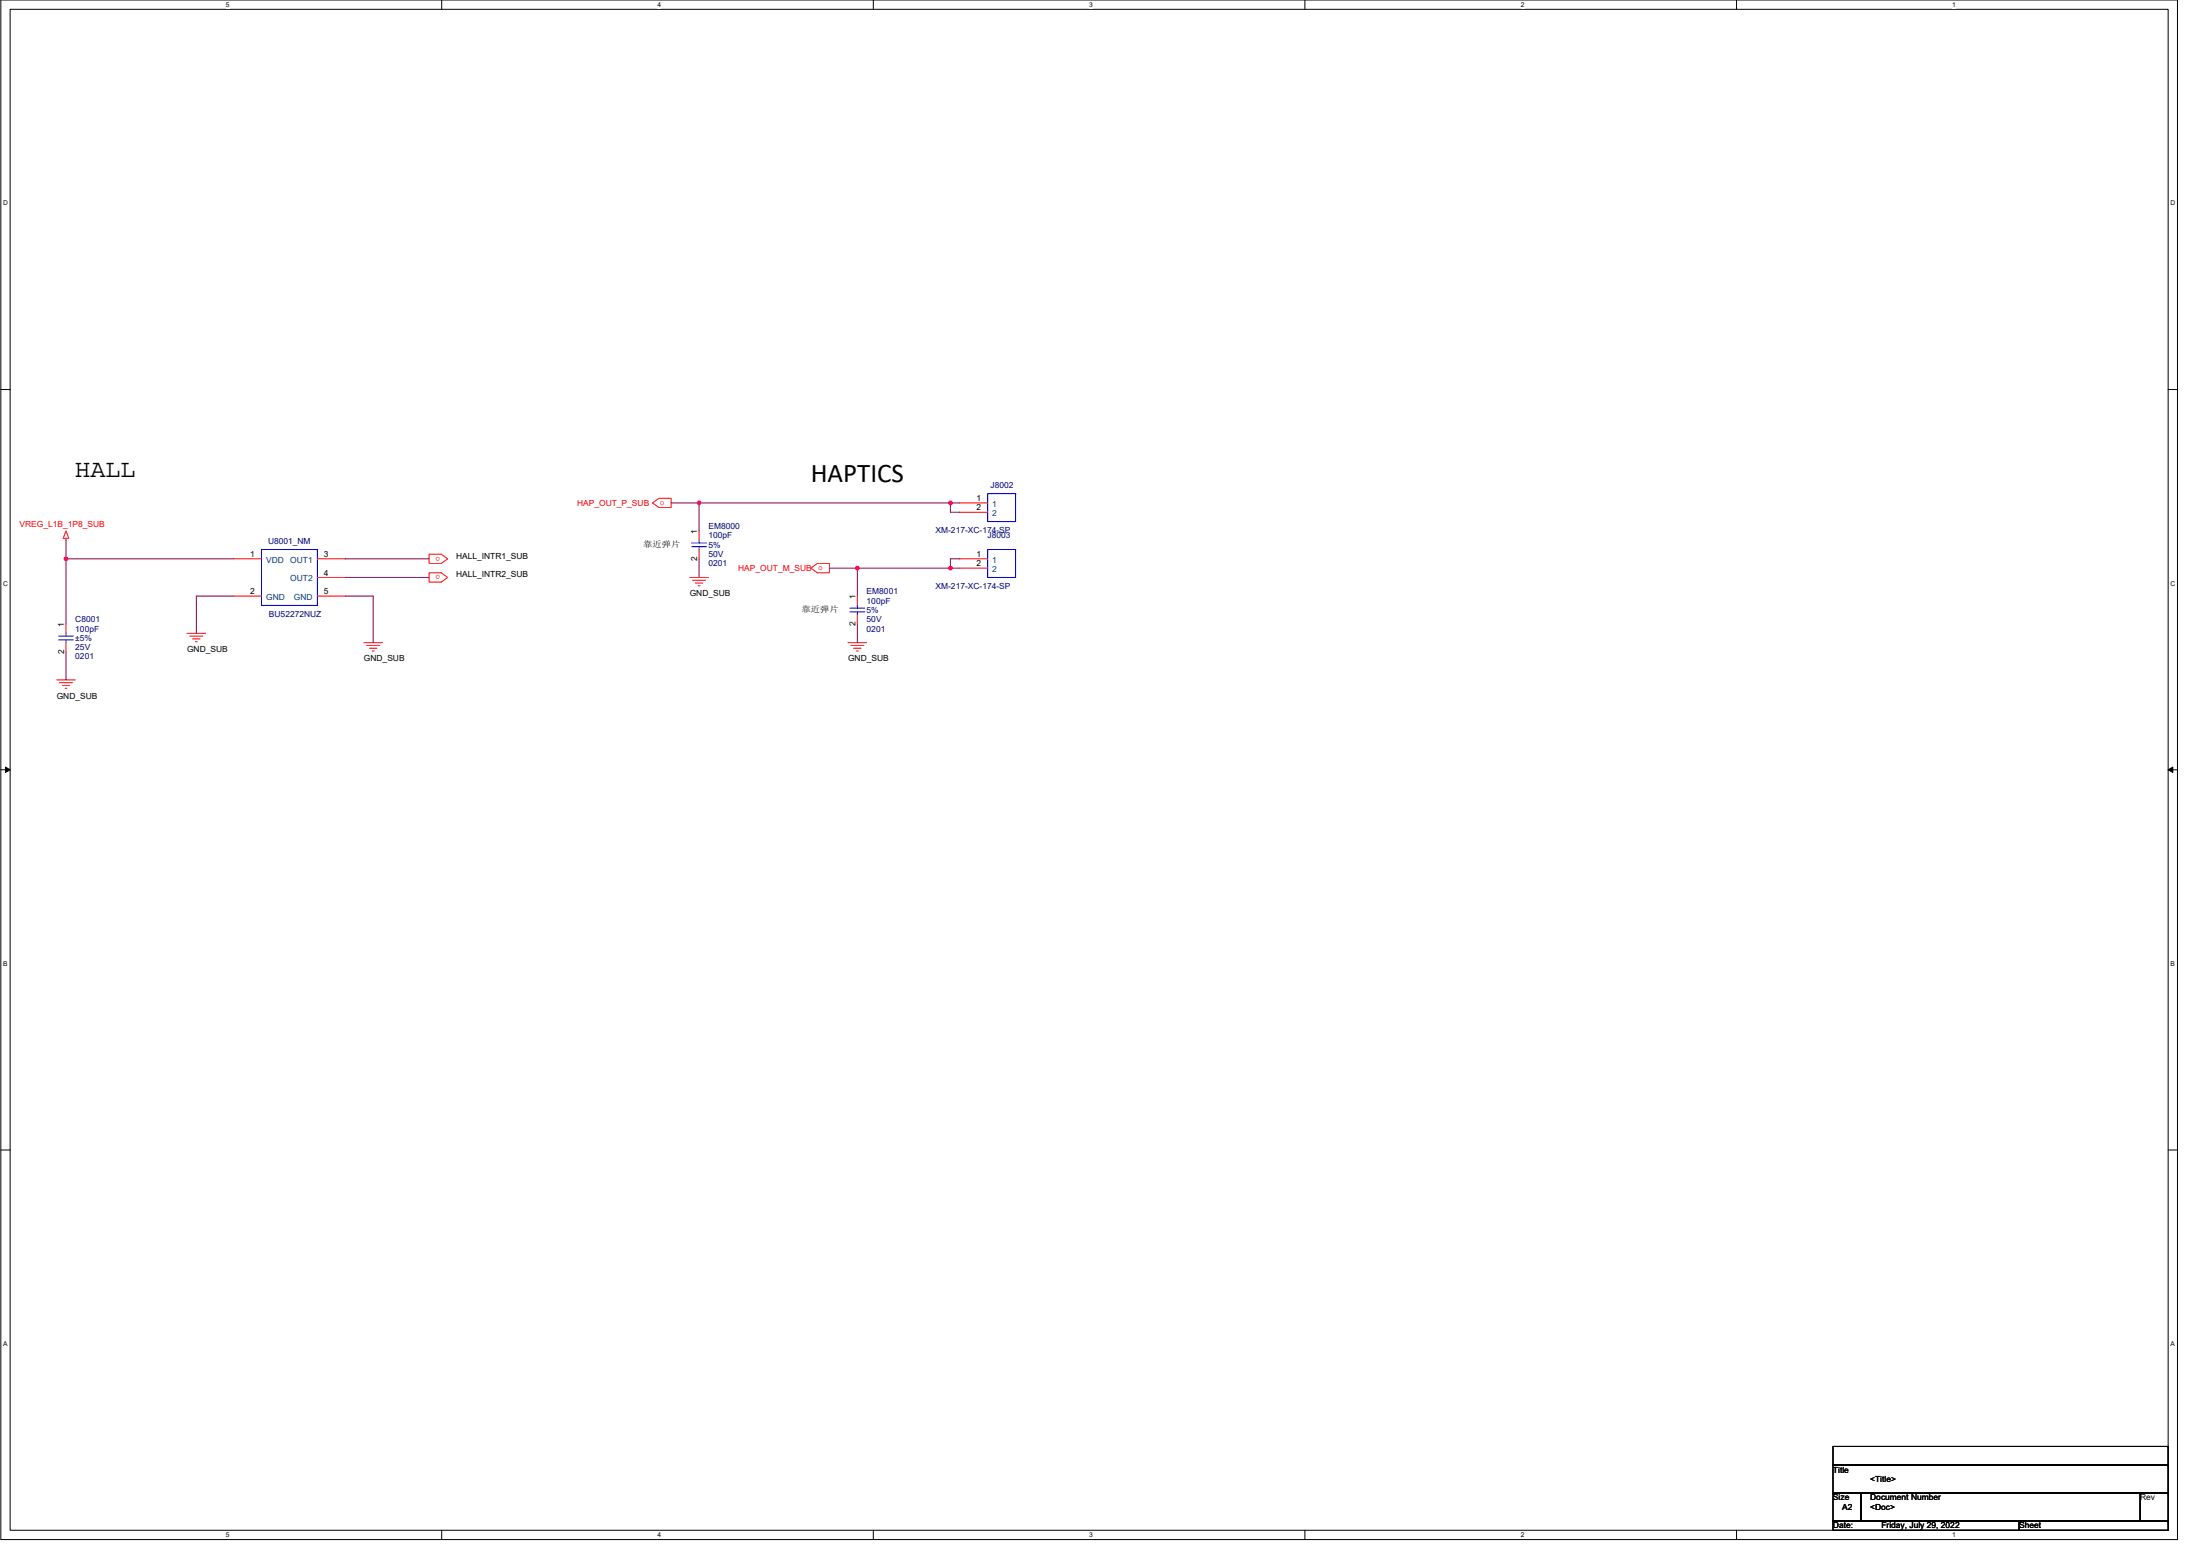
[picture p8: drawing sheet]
<svg xmlns="http://www.w3.org/2000/svg" width="420mm" height="297mm" viewBox="0 0 420 297" stroke-linecap="round" stroke-linejoin="round" font-family="sans-serif">
<path d="M.2 0h415.7v293.9h-415.7zM1.9 1.8h412.2v290.3h-412.2z" fill="none" stroke="#000" stroke-width=".19"/>
<g fill="#fff">
<path d="M43.1 .2h.8v1.4h-.8z"/>
<path d="M43.1 292.3h.8v1.4h-.8z"/>
</g>
<path d="M84.4 0v1.8M84.4 292.1v1.8" fill="none" stroke="#000" stroke-width=".19"/>
<g fill="#fff">
<path d="M125.6 .2h.7v1.4h-.7z"/>
<path d="M125.6 292.3h.7v1.4h-.7z"/>
</g>
<path d="M166.8 0v1.8M166.8 292.1v1.8" fill="none" stroke="#000" stroke-width=".19"/>
<g fill="#fff">
<path d="M208 .2h.7v1.4h-.7z"/>
<path d="M208 292.3h.7v1.4h-.7z"/>
</g>
<path d="M249.2 0v1.8M249.2 292.1v1.8" fill="none" stroke="#000" stroke-width=".19"/>
<g fill="#fff">
<path d="M290.4 .2h.7v1.4h-.7z"/>
<path d="M290.4 292.3h.7v1.4h-.7z"/>
</g>
<path d="M331.6 0v1.8M331.6 292.1v1.8" fill="none" stroke="#000" stroke-width=".19"/>
<g fill="#fff">
<path d="M372.9 .2h.7v1.4h-.7z"/>
<path d="M372.9 292.3h.7v1.4h-.7z"/>
<path d="M.6 38.1h.9v1.4h-.9z"/>
<path d="M414.5 38.1h.9v1.4h-.9z"/>
<path d="M.6 110.7h.9v1.4h-.9z"/>
<path d="M414.5 110.7h.9v1.4h-.9z"/>
</g>
<path d="M.2 74.4h1.7M414.1 74.4h1.8" fill="none" stroke="#000" stroke-width=".19"/>
<g fill="#fff">
<path d="M.6 183.2h.9v1.5h-.9z"/>
<path d="M414.5 183.2h.9v1.5h-.9z"/>
</g>
<path d="M.2 147h1.7M414.1 147h1.8" fill="none" stroke="#000" stroke-width=".19"/>
<path d="M1 146.4l.9 .6-.9 .5zM414.1 147l.9-.6v1.1z" fill="#000" stroke="#000" stroke-width=".19"/>
<g fill="#fff">
<path d="M.6 255.8h.9v1.5h-.9z"/>
<path d="M414.5 255.8h.9v1.5h-.9z"/>
</g>
<g fill="none" stroke="#000" stroke-width=".19">
<path d="M.2 219.5h1.7M414.1 219.5h1.8M350.1 276.1h64v3.6h-64zM350.1 279.7h64v5.3h-64zM414.1 276.1h.1M414.1 279.7h.1M350.1 285h5.3v5.3h-5.3zM350.1 290.3h35.5v1.8h-35.5zM355.4 285h.1M355.4 285h53.3v5.3h-53.3zM385.6 290.3h.1M385.6 290.3h28.5v1.8h-28.5z"/>
<path d="M408.7 285h.1M408.7 285h5.4v5.3h-5.4zM414.1 285h.1M414.1 290.3h.1"/>
</g>
<g fill="none" stroke="#f00" stroke-width=".19">
<path d="M124.6 96l1.3-.9h2.3v1.8h-2.3zM183.3 96h5.3M183.3 97.8h5.3M12.6 102.8v.3M12.6 119.1v1.8M12.6 101.3l.5 1.5h-1zM44.6 106.7h5.3M44.6 113.8h5.3M60.6 110.2h5.3M60.6 106.7h5.3M60.6 113.8h5.3M81.9 105.8h2.4l1.2 .9-1.2 .9h-2.4z"/>
<path d="M81.9 109.3h2.4l1.2 .9-1.2 .9h-2.4zM131.7 110.2h3.6M132.3 110.8h2.5M132.8 111.3h1.4M133.3 111.8h.4M133.5 101.3v1.8M133.5 104.9v1.8M154.8 108.5l1.3-.9h2.3v1.7h-2.3zM163.7 113.8v1.8M163.7 117.3v1.8M183.3 106.7h5.3M183.3 108.5h5.3"/>
<path d="M10.8 129.8h3.6M11.4 130.3h2.4M11.9 130.9h1.4M12.4 131.4h.4M12.6 122.7v1.8M35.7 120.9h3.6M36.3 121.4h2.4M36.8 122h1.4M37.3 122.5h.4M69.5 122.7h3.6M70 123.2h2.5M70.6 123.7h1.4"/>
<path d="M71.1 124.3h.4M162 122.7h3.5M162.5 123.2h2.5M163 123.7h1.4M163.6 124.3h.3"/>
</g>
<g fill="none" stroke="#00f" stroke-width=".19">
<path d="M188.6 94.2h5.4v5.4h-5.4zM194 94.2h.1M49.9 104.9h10.7v10.7h-10.7zM60.6 104.9h.1M132.1 103.7h2.8M132.1 104.4h2.8M133.5 103.1v.6M133.5 104.4v.5M162.3 116.1h2.9M162.3 116.8h2.9M163.7 115.6v.5M163.7 116.8v.5"/>
<path d="M188.6 104.9h5.4v5.3h-5.4zM194 104.9h.1M11.2 121.4h2.8M11.2 122.1h2.8M12.6 120.9v.5M12.6 122.1v.6"/>
</g>
<g fill="none" stroke="#800040" stroke-width=".19">
<path d="M128.2 96h5.3M181.5 96h-48v5.3M183.3 96h-1.8v1.8h1.8M12.6 106.7h32M12.6 103.1v3.6M12.6 106.7v12.4M44.6 113.8h-7.1v7.1M65.9 106.7h16M65.9 110.2h16M65.9 113.8h5.4v8.9M133.5 106.7v3.5M158.4 108.5h23.1"/>
<path d="M163.7 108.5v5.3M163.7 119.1v3.6M181.5 108.5h1.8M183.3 106.7h-1.8v1.8M12.6 124.5v5.3"/>
</g>
<g fill="#f0f" stroke="#f0f" stroke-width=".19">
<circle cx="12.6" cy="106.7" r=".35"/>
<circle cx="133.5" cy="96" r=".35"/>
<circle cx="181.5" cy="96" r=".35"/>
<circle cx="163.7" cy="108.5" r=".35"/>
<circle cx="181.5" cy="108.5" r=".35"/>
</g>
<text font-size="5.2" x="154.8" y="92">HAPTICS</text>
<text font-size="4.8" x="14.4" y="91.1">HALL</text>
<g font-size="1.6">
<text x="186.5" y="95.6">1</text>
<text x="133.1" y="101.9" transform="rotate(-90 133.1 101.9)">1</text>
<text x="186.5" y="97.4">2</text>
<text x="47.8" y="106.3">1</text>
<text x="61.9" y="106.3">3</text>
<text x="87.1" y="106.7">HALL_INTR1_SUB</text>
<text x="122.8" y="104.4">靠近弹片</text>
<text x="133.1" y="107" transform="rotate(-90 133.1 107)">2</text>
<text x="186.5" y="106.3">1</text>
<text x="47.8" y="113.4">2</text>
<text x="61.9" y="109.9">4</text>
<text x="61.9" y="113.4">5</text>
<text x="87.1" y="110.2">HALL_INTR2_SUB</text>
<text x="131.7" y="113.8">GND_SUB</text>
<text x="186.5" y="108.1">2</text>
<text x="12.2" y="119.7" transform="rotate(-90 12.2 119.7)">1</text>
<text x="153.1" y="116.8">靠近弹片</text>
<text x="163.4" y="119.5" transform="rotate(-90 163.4 119.5)">2</text>
<text x="163.4" y="114.3" transform="rotate(-90 163.4 114.3)">1</text>
<text x="12.2" y="124.8" transform="rotate(-90 12.2 124.8)">2</text>
<text x="35.7" y="124.5">GND_SUB</text>
<text x="69.5" y="126.2">GND_SUB</text>
<text x="162" y="126.2">GND_SUB</text>
<text x="10.8" y="133.4">GND_SUB</text>
<text x="350.1" y="281.1">Title</text>
<text x="350.1" y="286.4">Size</text>
<text x="357.2" y="286.4">Document Number</text>
<text x="357.2" y="282.9">&lt;Title&gt;</text>
<text x="408.7" y="286.4">Rev</text>
<text x="350.1" y="291.8">Date:</text>
<text x="351.8" y="288.2">A2</text>
<text x="357.2" y="288.2">&lt;Doc&gt;</text>
<text x="359.3" y="291.8">Friday, July 29, 2022</text>
<text x="385.6" y="291.8">Sheet</text>
</g>
<g font-size="1.6" fill="#000080">
<text x="189.2" y="93.2">J8002</text>
<text x="135.3" y="101">EM8000</text>
<text x="178.7" y="101.7">XM-217-XC-174-SP</text>
<text x="51.2" y="103.8">U8001_NM</text>
<text x="135.3" y="102.8">100pF</text>
<text x="135.3" y="106.3">50V</text>
<text x="135.3" y="104.6">5%</text>
<text x="188.6" y="102.8">J8003</text>
<text x="135.3" y="108.1">0201</text>
<text x="165.5" y="113.4">EM8001</text>
<text x="178.7" y="112.4">XM-217-XC-174-SP</text>
<text x="14.4" y="118.8">C8001</text>
<text x="51.4" y="117.7">BU52272NUZ</text>
<text x="165.5" y="115.2">100pF</text>
<text x="165.5" y="118.8">50V</text>
<text x="165.5" y="117">5%</text>
<text x="14.4" y="120.6">100pF</text>
<text x="14.4" y="125.9">0201</text>
<text x="14.4" y="124.1">25V</text>
<text x="14.4" y="122.3">±5%</text>
<text x="165.5" y="120.6">0201</text>
</g>
<g font-size="1.6" fill="#f00">
<text x="3.7" y="100.6">VREG_L1B_1P8_SUB</text>
<text x="110.2" y="96.6">HAP_OUT_P_SUB</text>
<text x="126" y="96.4">o</text>
<text x="84.1" y="106.2" transform="rotate(180 84.1 106.2)">o</text>
<text x="84.1" y="109.8" transform="rotate(180 84.1 109.8)">o</text>
<text x="141" y="109">HAP_OUT_M_SUB</text>
<text x="156.3" y="108.8">o</text>
</g>
<g font-size="1.6" fill="#004080">
<text x="189.5" y="96.7">1</text>
<text x="189.5" y="98.5">2</text>
<text x="50.8" y="107.4">VDD</text>
<text x="55.4" y="107.4">OUT1</text>
<text x="189.5" y="107.4">1</text>
<text x="55.4" y="111">OUT2</text>
<text x="189.5" y="109.2">2</text>
<text x="50.8" y="114.5">GND</text>
<text x="56.1" y="114.5">GND</text>
</g>
<g font-size="1.3">
<text x="43.1" y="1.3">5</text>
<text x="125.6" y="1.3">4</text>
<text x="208" y="1.3">3</text>
<text x="290.4" y="1.3">2</text>
<text x="372.9" y="1.3">1</text>
<text x=".6" y="39.2">D</text>
<text x="414.5" y="39.2">D</text>
<text x=".6" y="111.8">C</text>
<text x="414.5" y="111.8">C</text>
<text x=".6" y="184.4">B</text>
<text x="414.5" y="184.4">B</text>
<text x=".6" y="257">A</text>
<text x="414.5" y="257">A</text>
<text x="43.1" y="293.4">5</text>
<text x="125.6" y="293.4">4</text>
<text x="208" y="293.4">3</text>
<text x="290.4" y="293.4">2</text>
<text x="372.9" y="293.4">1</text>
</g>
</svg>
